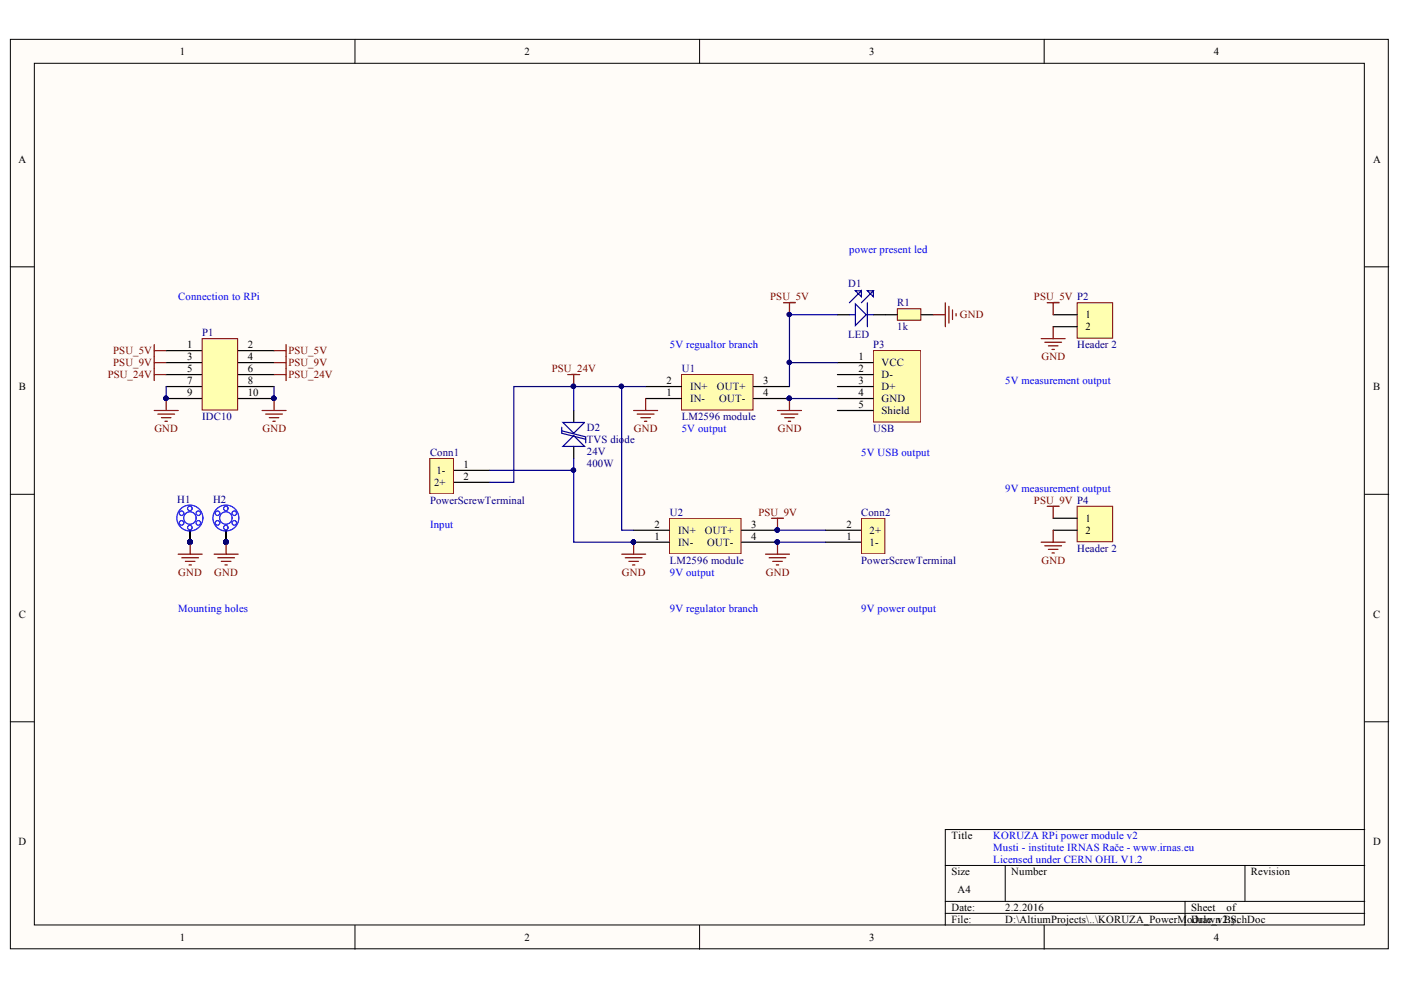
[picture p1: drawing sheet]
# Altium project KORUZA_PowerModule_v2.PrjPcb
1 sheet, 13 parts. Net scope: global (net labels, ports and power ports of the same name join across sheets).
Board file: KORUZA_PowerModule_v2.PcbDoc

## Sheet KORUZA_PowerModule_v2.SchDoc
size A4

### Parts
Conn1  PowerScrewTerminal  [MKDSN 2,5/ 2-5,08]
Conn2  PowerScrewTerminal  [MKDSN 2,5/ 2-5,08]
D1  LED  [1206/0805 diode]
D2  TVS diode  Voltage: 24V  Power: 400W  [DIOM4750X18N]
H1  M  [MOUNTING]  (value not drawn)  (no BOM)
H2  M  [MOUNTING]  (value not drawn)  (no BOM)
P1  IDC10  [IDC10]
P2  Header 2  [HDR1X2]
P3  USB  [USB A THT]
P4  Header 2  [HDR1X2]
R1  1k  [RESC2012X06N]
U1  LM2596 module  [LM2596 module]
U2  LM2596 module  [LM2596 module]

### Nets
GND: Conn1.1(1-) Conn2.1(1-) D2.1 H1.1 H1.2 H1.3 H1.4 H1.5 H1.6 H1.7 H2.1 H2.2 H2.3 H2.4 H2.5 H2.6 H2.7 P1.7 P1.8 P1.9 P1.10 P2.2 P3.4(GND) P3.5(Shield) P4.2 R1.1 U1.1(IN-) U1.4(OUT-) U2.1(IN-) U2.4(OUT-)
PSU_5V: D1.1 P1.1(A) P1.2 P2.1 P3.1(VCC) U1.3(OUT+)
PSU_9V: Conn2.2(2+) P1.3 P1.4 P4.1 U2.3(OUT+)
PSU_24V: Conn1.2(2+) D2.2 P1.5 P1.6 U1.2(IN+) U2.2(IN+)
NetD1_2: D1.2 R1.2

Not connected (* = marked no-connect by the designer): P3 2(D-) 3(D+)

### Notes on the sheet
- 5V output
- (near U2) 9V output
